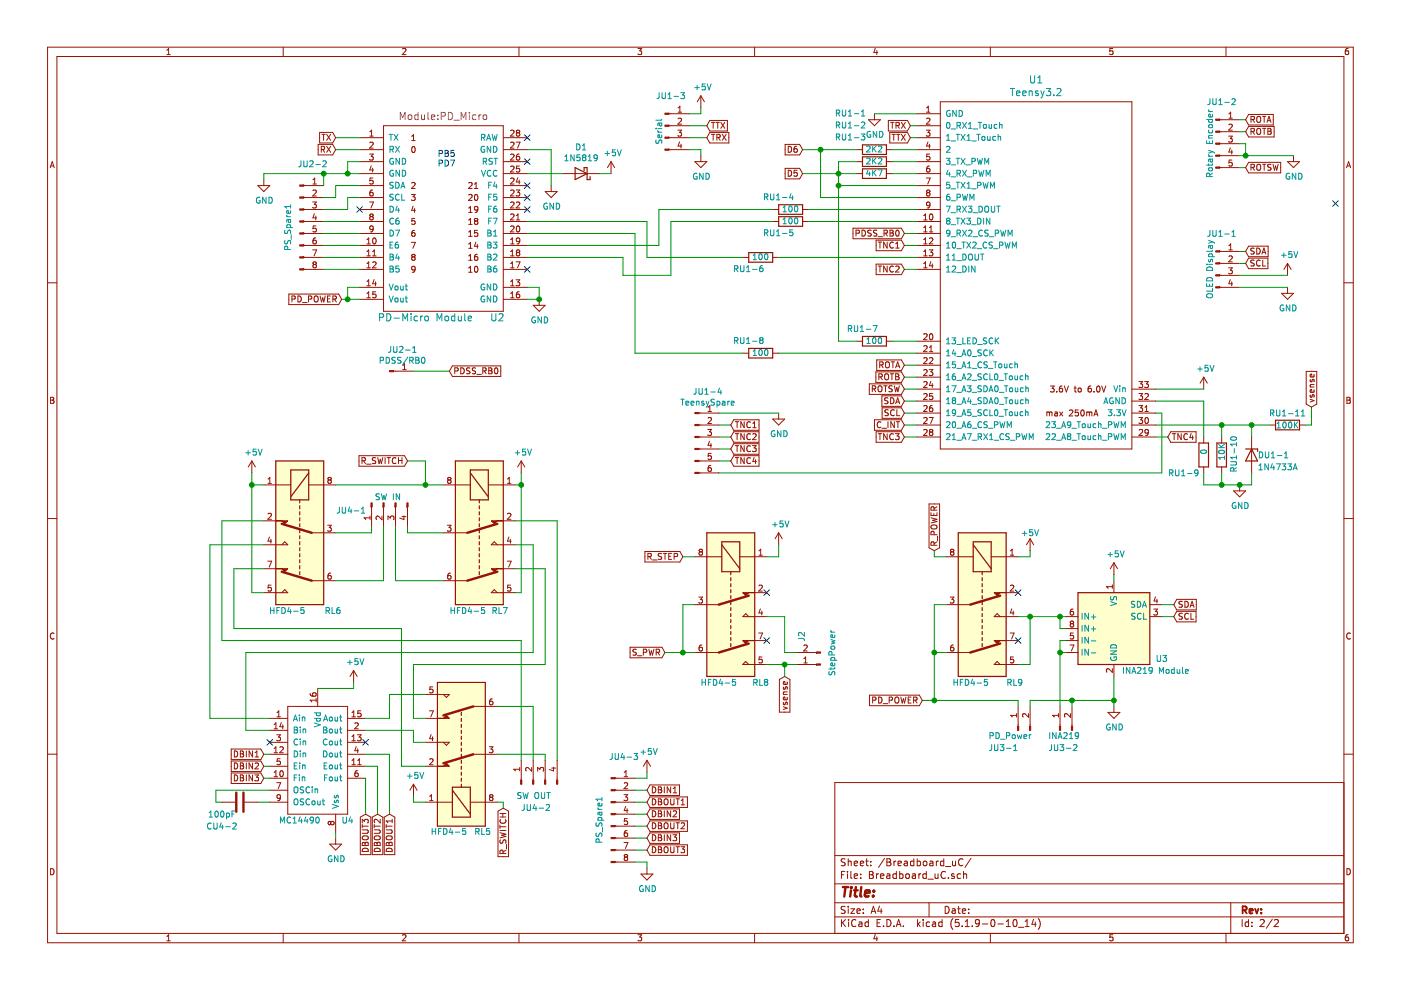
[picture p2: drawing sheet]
EESchema Schematic File Version 4
EELAYER 30 0
EELAYER END
$Descr A4 11693 8268
encoding utf-8
Sheet 2 2
Title ""
Date ""
Rev ""
Comp ""
Comment1 ""
Comment2 ""
Comment3 ""
Comment4 ""
$EndDescr
Wire Wire Line
	3000 1450 2900 1450
Wire Wire Line
	2900 1350 3000 1350
Text GLabel 2800 1250 0    50   Input ~ 0
RX
Text GLabel 2800 1150 0    50   Input ~ 0
TX
Wire Wire Line
	2800 1250 3000 1250
Wire Wire Line
	2800 1150 3000 1150
Wire Wire Line
	2900 1450 2900 1350
$Comp
L power:GND #PWR?
U 1 1
P 2200 1500
AR Path="/609C3C1B" Ref="#PWR?"  Part="1" 
AR Path="/6043CC3B/609C3C1B" Ref="#PWR0123"  Part="1" 
F 0 "#PWR0123" H 2200 1250 50  0001 C CNN
F 1 "GND" H 2205 1327 50  0000 C CNN
F 2 "" H 2200 1500 50  0001 C CNN
F 3 "" H 2200 1500 50  0001 C CNN
	1    2200 1500
	1    0    0    -1  
$EndComp
Connection ~ 2900 1450
$Comp
L power:+5V #PWR?
U 1 1
P 5100 1450
AR Path="/609C3C23" Ref="#PWR?"  Part="1" 
AR Path="/6043CC3B/609C3C23" Ref="#PWR0124"  Part="1" 
F 0 "#PWR0124" H 5100 1300 50  0001 C CNN
F 1 "+5V" H 5115 1623 50  0000 C CNN
F 2 "" H 5100 1450 50  0001 C CNN
F 3 "" H 5100 1450 50  0001 C CNN
	1    5100 1450
	1    0    0    -1  
$EndComp
$Comp
L power:GND #PWR?
U 1 1
P 4600 1550
AR Path="/609C3C2A" Ref="#PWR?"  Part="1" 
AR Path="/6043CC3B/609C3C2A" Ref="#PWR0125"  Part="1" 
F 0 "#PWR0125" H 4600 1300 50  0001 C CNN
F 1 "GND" H 4605 1377 50  0000 C CNN
F 2 "" H 4600 1550 50  0001 C CNN
F 3 "" H 4600 1550 50  0001 C CNN
	1    4600 1550
	1    0    0    -1  
$EndComp
NoConn ~ 4400 1350
NoConn ~ 4400 1150
$Comp
L Custom:PD-Micro U?
U 1 1
P 3700 1900
AR Path="/609C3C34" Ref="U?"  Part="1" 
AR Path="/6043CC3B/609C3C34" Ref="U2"  Part="1" 
F 0 "U2" H 4150 1150 60  0000 C CNN
F 1 "PD-Micro Module" H 3550 1150 60  0000 C CNN
F 2 "Module:PD_Micro" H 3700 2831 60  0000 C CNN
F 3 "" H 3800 850 60  0000 C CNN
	1    3700 1900
	1    0    0    -1  
$EndComp
Wire Wire Line
	2900 2400 2900 2500
Wire Wire Line
	2900 2500 3000 2500
Wire Wire Line
	4400 2400 4500 2400
Wire Wire Line
	4500 2400 4500 2500
Wire Wire Line
	4500 2500 4400 2500
$Comp
L power:GND #PWR?
U 1 1
P 4500 2500
AR Path="/609C3C3F" Ref="#PWR?"  Part="1" 
AR Path="/6043CC3B/609C3C3F" Ref="#PWR0126"  Part="1" 
F 0 "#PWR0126" H 4500 2250 50  0001 C CNN
F 1 "GND" H 4505 2327 50  0000 C CNN
F 2 "" H 4500 2500 50  0001 C CNN
F 3 "" H 4500 2500 50  0001 C CNN
	1    4500 2500
	1    0    0    -1  
$EndComp
Connection ~ 4500 2500
Text GLabel 2850 2500 0    50   Input ~ 0
PD_POWER
Wire Wire Line
	2850 2500 2900 2500
Connection ~ 2900 2500
Text Notes 3650 1400 0    50   ~ 0
PB5\nPD7
Wire Wire Line
	3000 2400 2900 2400
$Comp
L Teensy:Teensy3.2 U1
U 1 1
P 8650 2300
F 0 "U1" H 8650 3937 60  0000 C CNN
F 1 "Teensy3.2" H 8650 3831 60  0000 C CNN
F 2 "Teensy:Teensy30_31_32_LC" H 8650 1550 60  0001 C CNN
F 3 "" H 8650 1550 60  0000 C CNN
	1    8650 2300
	1    0    0    -1  
$EndComp
$Comp
L Relay:G2RL-2-ASI-DC5 RL?
U 1 1
P 2500 4450
AR Path="/60D9DACF" Ref="RL?"  Part="1" 
AR Path="/6043CC3B/60D9DACF" Ref="RL6"  Part="1" 
F 0 "RL6" V 3150 4100 50  0000 L CNN
F 1 "HFD4-5" V 3150 4400 50  0000 L CNN
F 2 "Custom:HFD4-5" H 3150 4400 50  0001 L CNN
F 3 "https://omronfs.omron.com/en_US/ecb/products/pdf/en-g2rl.pdf" H 2500 4450 50  0001 C CNN
	1    2500 4450
	0    -1   1    0   
$EndComp
$Comp
L Custom:MC14490 U?
U 1 1
P 2750 5750
AR Path="/60D9DAD5" Ref="U?"  Part="1" 
AR Path="/6043CC3B/60D9DAD5" Ref="U4"  Part="1" 
F 0 "U4" H 2900 4650 50  0000 C CNN
F 1 "MC14490" H 2500 4650 50  0000 C CNN
F 2 "Package_DIP:DIP-16_W7.62mm_LongPads" H 2750 5750 50  0001 C CNN
F 3 "" H 2750 5750 50  0001 C CNN
	1    2750 5750
	1    0    0    -1  
$EndComp
$Comp
L Relay:G2RL-2-ASI-DC5 RL?
U 1 1
P 4000 4450
AR Path="/60D9DADB" Ref="RL?"  Part="1" 
AR Path="/6043CC3B/60D9DADB" Ref="RL7"  Part="1" 
F 0 "RL7" V 4650 4550 50  0000 L CNN
F 1 "HFD4-5" V 4650 4200 50  0000 L CNN
F 2 "Custom:HFD4-5" H 4650 4400 50  0001 L CNN
F 3 "https://omronfs.omron.com/en_US/ecb/products/pdf/en-g2rl.pdf" H 4000 4450 50  0001 C CNN
	1    4000 4450
	0    1    1    0   
$EndComp
$Comp
L Connector:Conn_01x04_Male J?
U 1 1
P 3200 4200
AR Path="/60D9DAE1" Ref="J?"  Part="1" 
AR Path="/6043CC3B/60D9DAE1" Ref="JU4-1"  Part="1" 
F 0 "JU4-1" V 3262 4344 50  0000 L CNN
F 1 "SW IN" V 3150 4050 50  0000 L CNN
F 2 "Connector_PinHeader_2.54mm:PinHeader_1x04_P2.54mm_Vertical" H 3200 4200 50  0001 C CNN
F 3 "~" H 3200 4200 50  0001 C CNN
	1    3200 4200
	0    -1   1    0   
$EndComp
Wire Wire Line
	3400 4450 3700 4450
Wire Wire Line
	3300 4850 3700 4850
Wire Wire Line
	3200 4850 2800 4850
Wire Wire Line
	3100 4450 2800 4450
$Comp
L Connector:Conn_01x04_Male J?
U 1 1
P 4450 6550
AR Path="/60D9DAEB" Ref="J?"  Part="1" 
AR Path="/6043CC3B/60D9DAEB" Ref="JU4-2"  Part="1" 
F 0 "JU4-2" V 4250 6400 50  0000 L CNN
F 1 "SW OUT" V 4350 6400 50  0000 L CNN
F 2 "Connector_PinHeader_2.54mm:PinHeader_1x04_P2.54mm_Vertical" H 4450 6550 50  0001 C CNN
F 3 "~" H 4450 6550 50  0001 C CNN
	1    4450 6550
	0    -1   -1   0   
$EndComp
Wire Wire Line
	4650 4350 4300 4350
Wire Wire Line
	3100 4400 3100 4450
Wire Wire Line
	3200 4400 3200 4850
Wire Wire Line
	3300 4400 3300 4850
Wire Wire Line
	3400 4400 3400 4450
$Comp
L power:+5V #PWR?
U 1 1
P 2100 3950
AR Path="/60D9DAF6" Ref="#PWR?"  Part="1" 
AR Path="/6043CC3B/60D9DAF6" Ref="#PWR0127"  Part="1" 
F 0 "#PWR0127" H 2100 3800 50  0001 C CNN
F 1 "+5V" H 2115 4123 50  0000 C CNN
F 2 "" H 2100 3950 50  0001 C CNN
F 3 "" H 2100 3950 50  0001 C CNN
	1    2100 3950
	1    0    0    -1  
$EndComp
Wire Wire Line
	4300 4750 4550 4750
Wire Wire Line
	4300 4550 4450 4550
Wire Wire Line
	3550 6000 3450 6000
Wire Wire Line
	3450 6000 3450 5550
Wire Wire Line
	3450 5550 4550 5550
Wire Wire Line
	4550 5550 4550 4750
Wire Wire Line
	3550 6400 3350 6400
Wire Wire Line
	4350 5350 4350 6350
Wire Wire Line
	4450 5450 2050 5450
Wire Wire Line
	4450 4550 4450 5450
Wire Wire Line
	3350 5250 3350 6400
$Comp
L power:+5V #PWR?
U 1 1
P 2950 5700
AR Path="/60D9DB0B" Ref="#PWR?"  Part="1" 
AR Path="/6043CC3B/60D9DB0B" Ref="#PWR0128"  Part="1" 
F 0 "#PWR0128" H 2950 5550 50  0001 C CNN
F 1 "+5V" H 2965 5873 50  0000 C CNN
F 2 "" H 2950 5700 50  0001 C CNN
F 3 "" H 2950 5700 50  0001 C CNN
	1    2950 5700
	1    0    0    -1  
$EndComp
$Comp
L power:+5V #PWR?
U 1 1
P 3450 6650
AR Path="/60D9DB11" Ref="#PWR?"  Part="1" 
AR Path="/6043CC3B/60D9DB11" Ref="#PWR0129"  Part="1" 
F 0 "#PWR0129" H 3450 6500 50  0001 C CNN
F 1 "+5V" H 3465 6823 50  0000 C CNN
F 2 "" H 3450 6650 50  0001 C CNN
F 3 "" H 3450 6650 50  0001 C CNN
	1    3450 6650
	1    0    0    -1  
$EndComp
Wire Wire Line
	3050 6000 3250 6000
Wire Wire Line
	3250 6000 3250 5800
Wire Wire Line
	3250 5800 3550 5800
Wire Wire Line
	2250 6100 2050 6100
Wire Wire Line
	2050 5450 2050 6100
Wire Wire Line
	2650 5750 2950 5750
Wire Wire Line
	2950 5750 2950 5700
$Comp
L power:GND #PWR?
U 1 1
P 2800 7000
AR Path="/60D9DB1E" Ref="#PWR?"  Part="1" 
AR Path="/6043CC3B/60D9DB1E" Ref="#PWR0130"  Part="1" 
F 0 "#PWR0130" H 2800 6750 50  0001 C CNN
F 1 "GND" H 2805 6827 50  0000 C CNN
F 2 "" H 2800 7000 50  0001 C CNN
F 3 "" H 2800 7000 50  0001 C CNN
	1    2800 7000
	1    0    0    -1  
$EndComp
Wire Wire Line
	2800 7000 2800 6950
Text GLabel 4200 6750 3    50   Input ~ 0
R_SWITCH
$Comp
L Device:C CU6-?
U 1 1
P 2000 6700
AR Path="/60D9DB26" Ref="CU6-?"  Part="1" 
AR Path="/6043CC3B/60D9DB26" Ref="CU4-2"  Part="1" 
F 0 "CU4-2" V 2200 6550 50  0000 C CNN
F 1 "100pF" V 2100 6550 50  0000 C CNN
F 2 "Capacitor_THT:C_Axial_L3.8mm_D2.6mm_P7.50mm_Horizontal" H 2038 6550 50  0001 C CNN
F 3 "~" H 2000 6700 50  0001 C CNN
	1    2000 6700
	0    1    1    0   
$EndComp
Wire Wire Line
	2150 6700 2250 6700
Wire Wire Line
	1800 6600 2250 6600
Text GLabel 3400 3850 0    50   Input ~ 0
R_SWITCH
Wire Wire Line
	4150 6700 4200 6700
Wire Wire Line
	4200 6750 4200 6700
$Comp
L power:+5V #PWR?
U 1 1
P 4350 3950
AR Path="/60D9DB31" Ref="#PWR?"  Part="1" 
AR Path="/6043CC3B/60D9DB31" Ref="#PWR0131"  Part="1" 
F 0 "#PWR0131" H 4350 3800 50  0001 C CNN
F 1 "+5V" H 4365 4123 50  0000 C CNN
F 2 "" H 4350 3950 50  0001 C CNN
F 3 "" H 4350 3950 50  0001 C CNN
	1    4350 3950
	1    0    0    -1  
$EndComp
Wire Wire Line
	4300 4050 4350 4050
Wire Wire Line
	4350 4050 4350 3950
Wire Wire Line
	2100 4050 2100 3950
Wire Wire Line
	2100 4050 2200 4050
Wire Wire Line
	2800 4050 3550 4050
Wire Wire Line
	3400 3850 3550 3850
Wire Wire Line
	3550 3850 3550 4050
Connection ~ 3550 4050
Wire Wire Line
	3550 4050 3700 4050
Wire Wire Line
	3450 6650 3450 6700
Wire Wire Line
	3450 6700 3550 6700
$Comp
L Relay:G2RL-2-ASI-DC5 RL?
U 1 1
P 3850 6300
AR Path="/60D9DB42" Ref="RL?"  Part="1" 
AR Path="/6043CC3B/60D9DB42" Ref="RL5"  Part="1" 
F 0 "RL5" V 3200 6050 50  0000 L CNN
F 1 "HFD4-5" V 3200 6250 50  0000 L CNN
F 2 "Custom:HFD4-5" H 4500 6250 50  0001 L CNN
F 3 "https://omronfs.omron.com/en_US/ecb/products/pdf/en-g2rl.pdf" H 3850 6300 50  0001 C CNN
	1    3850 6300
	0    -1   -1   0   
$EndComp
Text GLabel 3250 6800 3    50   Input ~ 0
DBOUT1
Wire Wire Line
	3550 6200 3450 6200
Wire Wire Line
	3450 6200 3450 6100
Wire Wire Line
	3050 6100 3450 6100
Text GLabel 3150 6800 3    50   Input ~ 0
DBOUT2
Text GLabel 3050 6800 3    50   Input ~ 0
DBOUT3
Wire Wire Line
	3050 6500 3050 6800
Wire Wire Line
	3050 6400 3150 6400
Wire Wire Line
	3150 6400 3150 6800
Wire Wire Line
	3050 6300 3250 6300
Wire Wire Line
	3250 6300 3250 6800
NoConn ~ 3050 6200
NoConn ~ 2250 6200
Text GLabel 2200 6300 0    50   Input ~ 0
DBIN1
Text GLabel 2200 6400 0    50   Input ~ 0
DBIN2
Text GLabel 2200 6500 0    50   Input ~ 0
DBIN3
Wire Wire Line
	2200 6300 2250 6300
Wire Wire Line
	2200 6400 2250 6400
Wire Wire Line
	2200 6500 2250 6500
Wire Wire Line
	1850 6700 1800 6700
Wire Wire Line
	1800 6700 1800 6600
Wire Wire Line
	1750 4550 1750 6000
Wire Wire Line
	1750 4550 2200 4550
Wire Wire Line
	1750 6000 2250 6000
Wire Wire Line
	1850 5350 1850 4350
Wire Wire Line
	1850 5350 4350 5350
Wire Wire Line
	1850 4350 2200 4350
Wire Wire Line
	1950 5250 1950 4750
Wire Wire Line
	1950 4750 2200 4750
Wire Wire Line
	1950 5250 3350 5250
Wire Wire Line
	2200 4950 2100 4950
Wire Wire Line
	2100 4950 2100 4050
Connection ~ 2100 4050
Wire Wire Line
	4350 4050 4350 4950
Wire Wire Line
	4350 4950 4300 4950
Connection ~ 4350 4050
Wire Wire Line
	4650 4350 4650 6350
$Comp
L power:GND #PWR?
U 1 1
P 7300 950
AR Path="/61C188BF" Ref="#PWR?"  Part="1" 
AR Path="/6043CC3B/61C188BF" Ref="#PWR0132"  Part="1" 
F 0 "#PWR0132" H 7300 700 50  0001 C CNN
F 1 "GND" H 7305 777 50  0000 C CNN
F 2 "" H 7300 950 50  0001 C CNN
F 3 "" H 7300 950 50  0001 C CNN
	1    7300 950 
	1    0    0    -1  
$EndComp
$Comp
L Device:R RU1-10
U 1 1
P 10200 3800
F 0 "RU1-10" V 10300 3650 50  0000 L CNN
F 1 "10K" V 10200 3750 50  0000 L CNN
F 2 "Resistor_THT:R_Axial_DIN0204_L3.6mm_D1.6mm_P7.62mm_Horizontal" V 10130 3800 50  0001 C CNN
F 3 "~" H 10200 3800 50  0001 C CNN
	1    10200 3800
	1    0    0    -1  
$EndComp
$Comp
L power:GND #PWR?
U 1 1
P 10350 4050
AR Path="/61C2E7FC" Ref="#PWR?"  Part="1" 
AR Path="/6043CC3B/61C2E7FC" Ref="#PWR0133"  Part="1" 
F 0 "#PWR0133" H 10350 3800 50  0001 C CNN
F 1 "GND" H 10355 3877 50  0000 C CNN
F 2 "" H 10350 4050 50  0001 C CNN
F 3 "" H 10350 4050 50  0001 C CNN
	1    10350 4050
	1    0    0    -1  
$EndComp
$Comp
L Device:R RU1-11
U 1 1
P 10750 3550
F 0 "RU1-11" V 10650 3550 50  0000 C CNN
F 1 "100K" V 10750 3550 50  0000 C CNN
F 2 "Resistor_THT:R_Axial_DIN0204_L3.6mm_D1.6mm_P7.62mm_Horizontal" V 10680 3550 50  0001 C CNN
F 3 "~" H 10750 3550 50  0001 C CNN
	1    10750 3550
	0    1    1    0   
$EndComp
$Comp
L Device:D_Zener D?
U 1 1
P 10450 3800
AR Path="/61C4E04C" Ref="D?"  Part="1" 
AR Path="/6043CC3B/61C4E04C" Ref="DU1-1"  Part="1" 
F 0 "DU1-1" V 10450 3850 50  0000 L CNN
F 1 "1N4733A" V 10550 3850 50  0000 L CNN
F 2 "Diode_THT:D_A-405_P7.62mm_Horizontal" H 10450 3800 50  0001 C CNN
F 3 "~" H 10450 3800 50  0001 C CNN
	1    10450 3800
	0    1    1    0   
$EndComp
Wire Wire Line
	10200 3950 10200 4050
Wire Wire Line
	10200 4050 10350 4050
Wire Wire Line
	10450 4050 10450 3950
Connection ~ 10350 4050
Wire Wire Line
	10350 4050 10450 4050
Wire Wire Line
	9650 3550 10200 3550
Wire Wire Line
	10450 3650 10450 3550
Connection ~ 10450 3550
Wire Wire Line
	10450 3550 10600 3550
Wire Wire Line
	10200 3650 10200 3550
Connection ~ 10200 3550
Wire Wire Line
	10200 3550 10450 3550
$Comp
L Device:R RU1-7
U 1 1
P 7300 2850
F 0 "RU1-7" V 7400 2950 50  0000 C CNN
F 1 "100" V 7300 2850 50  0000 C CNN
F 2 "Resistor_THT:R_Axial_DIN0204_L3.6mm_D1.6mm_P7.62mm_Horizontal" V 7230 2850 50  0001 C CNN
F 3 "~" H 7300 2850 50  0001 C CNN
	1    7300 2850
	0    -1   -1   0   
$EndComp
$Comp
L Device:R RU1-3
U 1 1
P 7300 1450
F 0 "RU1-3" V 7600 1650 50  0000 C CNN
F 1 "4K7" V 7300 1450 50  0000 C CNN
F 2 "Resistor_THT:R_Axial_DIN0204_L3.6mm_D1.6mm_P7.62mm_Horizontal" V 7230 1450 50  0001 C CNN
F 3 "~" H 7300 1450 50  0001 C CNN
	1    7300 1450
	0    -1   -1   0   
$EndComp
$Comp
L Device:R RU1-2
U 1 1
P 7300 1350
F 0 "RU1-2" V 7600 1550 50  0000 C CNN
F 1 "2K2" V 7300 1350 50  0000 C CNN
F 2 "Resistor_THT:R_Axial_DIN0204_L3.6mm_D1.6mm_P7.62mm_Horizontal" V 7230 1350 50  0001 C CNN
F 3 "~" H 7300 1350 50  0001 C CNN
	1    7300 1350
	0    -1   -1   0   
$EndComp
$Comp
L Device:R RU1-1
U 1 1
P 7300 1250
F 0 "RU1-1" V 7600 1450 50  0000 C CNN
F 1 "2K2" V 7300 1250 50  0000 C CNN
F 2 "Resistor_THT:R_Axial_DIN0204_L3.6mm_D1.6mm_P7.62mm_Horizontal" V 7230 1250 50  0001 C CNN
F 3 "~" H 7300 1250 50  0001 C CNN
	1    7300 1250
	0    -1   -1   0   
$EndComp
Wire Wire Line
	7450 1250 7650 1250
Wire Wire Line
	7450 1350 7650 1350
Wire Wire Line
	7450 1450 7650 1450
Wire Wire Line
	7000 1350 7150 1350
Wire Wire Line
	7000 1450 7150 1450
Connection ~ 7000 1450
Wire Wire Line
	7000 1450 7000 1350
Wire Wire Line
	7650 1650 6850 1650
Wire Wire Line
	6850 1650 6850 1250
Wire Wire Line
	6850 1250 7150 1250
Wire Wire Line
	7000 1550 7650 1550
Wire Wire Line
	7450 2850 7650 2850
Wire Wire Line
	7150 2850 7000 2850
Wire Wire Line
	7000 1450 7000 1550
Connection ~ 7000 1550
Wire Wire Line
	7000 1550 7000 2850
NoConn ~ 11150 1700
$Comp
L power:+5V #PWR?
U 1 1
P 10050 3250
AR Path="/61E0642C" Ref="#PWR?"  Part="1" 
AR Path="/6043CC3B/61E0642C" Ref="#PWR0134"  Part="1" 
F 0 "#PWR0134" H 10050 3100 50  0001 C CNN
F 1 "+5V" H 10065 3423 50  0000 C CNN
F 2 "" H 10050 3250 50  0001 C CNN
F 3 "" H 10050 3250 50  0001 C CNN
	1    10050 3250
	1    0    0    -1  
$EndComp
NoConn ~ 4400 2250
NoConn ~ 3000 1750
$Comp
L Device:R RU1-8
U 1 1
P 6350 2950
F 0 "RU1-8" V 6450 3050 50  0000 C CNN
F 1 "100" V 6350 2950 50  0000 C CNN
F 2 "Resistor_THT:R_Axial_DIN0204_L3.6mm_D1.6mm_P7.62mm_Horizontal" V 6280 2950 50  0001 C CNN
F 3 "~" H 6350 2950 50  0001 C CNN
	1    6350 2950
	0    -1   -1   0   
$EndComp
$Comp
L Device:R RU1-5
U 1 1
P 6600 1850
F 0 "RU1-5" V 6500 1950 50  0000 C CNN
F 1 "100" V 6600 1850 50  0000 C CNN
F 2 "Resistor_THT:R_Axial_DIN0204_L3.6mm_D1.6mm_P7.62mm_Horizontal" V 6530 1850 50  0001 C CNN
F 3 "~" H 6600 1850 50  0001 C CNN
	1    6600 1850
	0    -1   -1   0   
$EndComp
$Comp
L Device:R RU1-4
U 1 1
P 6600 1750
F 0 "RU1-4" V 6700 1850 50  0000 C CNN
F 1 "100" V 6600 1750 50  0000 C CNN
F 2 "Resistor_THT:R_Axial_DIN0204_L3.6mm_D1.6mm_P7.62mm_Horizontal" V 6530 1750 50  0001 C CNN
F 3 "~" H 6600 1750 50  0001 C CNN
	1    6600 1750
	0    -1   -1   0   
$EndComp
Wire Wire Line
	7650 2950 6500 2950
Text GLabel 6700 1450 0    50   Input ~ 0
D5
Text GLabel 6700 1250 0    50   Input ~ 0
D6
Wire Wire Line
	6700 1250 6850 1250
Connection ~ 6850 1250
Wire Wire Line
	6700 1450 7000 1450
$Comp
L Connector:Conn_01x08_Male J?
U 1 1
P 2500 1850
AR Path="/61F1CDA8" Ref="J?"  Part="1" 
AR Path="/6043CC3B/61F1CDA8" Ref="JU2-2"  Part="1" 
F 0 "JU2-2" H 2608 2331 50  0000 C CNN
F 1 "PS_Spare1" V 2400 1800 50  0000 C CNN
F 2 "Connector_PinHeader_2.54mm:PinHeader_1x08_P2.54mm_Vertical" H 2500 1850 50  0001 C CNN
F 3 "~" H 2500 1850 50  0001 C CNN
	1    2500 1850
	1    0    0    -1  
$EndComp
Wire Wire Line
	2900 1750 2900 1650
Wire Wire Line
	2900 1650 3000 1650
Wire Wire Line
	2800 1650 2800 1550
Wire Wire Line
	2800 1550 3000 1550
Wire Wire Line
	2700 1650 2800 1650
Wire Wire Line
	2700 1750 2900 1750
Wire Wire Line
	2700 1850 3000 1850
Wire Wire Line
	2700 1950 3000 1950
Wire Wire Line
	2700 2050 3000 2050
Wire Wire Line
	2700 2150 3000 2150
Wire Wire Line
	2700 2250 3000 2250
Wire Wire Line
	2700 1550 2700 1450
Connection ~ 2700 1450
Wire Wire Line
	2700 1450 2900 1450
Wire Wire Line
	2200 1450 2200 1500
Wire Wire Line
	2200 1450 2700 1450
NoConn ~ 4400 1750
NoConn ~ 4400 1650
NoConn ~ 4400 1550
Wire Wire Line
	7300 950  7650 950 
Text GLabel 7600 1050 0    50   Input ~ 0
TRX
Text GLabel 7600 1150 0    50   Input ~ 0
TTX
Wire Wire Line
	7600 1150 7650 1150
Wire Wire Line
	7600 1050 7650 1050
Text GLabel 7550 1950 0    50   Input ~ 0
PDSS_RB0
Wire Wire Line
	7550 1950 7650 1950
$Comp
L power:+5V #PWR?
U 1 1
P 10750 2300
AR Path="/6201E92F" Ref="#PWR?"  Part="1" 
AR Path="/6043CC3B/6201E92F" Ref="#PWR0135"  Part="1" 
F 0 "#PWR0135" H 10750 2150 50  0001 C CNN
F 1 "+5V" H 10765 2473 50  0000 C CNN
F 2 "" H 10750 2300 50  0001 C CNN
F 3 "" H 10750 2300 50  0001 C CNN
	1    10750 2300
	1    0    0    -1  
$EndComp
$Comp
L power:GND #PWR?
U 1 1
P 10750 2400
AR Path="/6201E935" Ref="#PWR?"  Part="1" 
AR Path="/6043CC3B/6201E935" Ref="#PWR0136"  Part="1" 
F 0 "#PWR0136" H 10750 2150 50  0001 C CNN
F 1 "GND" H 10755 2227 50  0000 C CNN
F 2 "" H 10750 2400 50  0001 C CNN
F 3 "" H 10750 2400 50  0001 C CNN
	1    10750 2400
	1    0    0    -1  
$EndComp
Wire Wire Line
	10350 2100 10400 2100
Wire Wire Line
	10350 2200 10400 2200
Text GLabel 10400 2100 2    50   Input ~ 0
SDA
Text GLabel 10400 2200 2    50   Input ~ 0
SCL
Wire Wire Line
	10350 2300 10750 2300
Wire Wire Line
	10350 2400 10750 2400
$Comp
L Connector:Conn_01x04_Male J?
U 1 1
P 10150 2200
AR Path="/6201E941" Ref="J?"  Part="1" 
AR Path="/6043CC3B/6201E941" Ref="JU1-1"  Part="1" 
F 0 "JU1-1" H 10200 2450 50  0000 C CNN
F 1 "OLED Display" V 10100 2150 50  0000 C CNN
F 2 "Connector_PinHeader_2.54mm:PinHeader_1x04_P2.54mm_Vertical" H 10150 2200 50  0001 C CNN
F 3 "~" H 10150 2200 50  0001 C CNN
	1    10150 2200
	1    0    0    -1  
$EndComp
Wire Wire Line
	10350 1400 10400 1400
Text GLabel 10400 1400 2    50   Input ~ 0
ROTSW
Text GLabel 10400 1100 2    50   Input ~ 0
ROTB
Text GLabel 10400 1000 2    50   Input ~ 0
ROTA
Wire Wire Line
	10400 1300 10800 1300
Connection ~ 10400 1300
Wire Wire Line
	10400 1200 10400 1300
Wire Wire Line
	10350 1200 10400 1200
Wire Wire Line
	10350 1300 10400 1300
$Comp
L power:GND #PWR?
U 1 1
P 10800 1300
AR Path="/6201E950" Ref="#PWR?"  Part="1" 
AR Path="/6043CC3B/6201E950" Ref="#PWR0137"  Part="1" 
F 0 "#PWR0137" H 10800 1050 50  0001 C CNN
F 1 "GND" H 10805 1127 50  0000 C CNN
F 2 "" H 10800 1300 50  0001 C CNN
F 3 "" H 10800 1300 50  0001 C CNN
	1    10800 1300
	1    0    0    -1  
$EndComp
$Comp
L Connector:Conn_01x05_Male J?
U 1 1
P 10150 1200
AR Path="/6201E956" Ref="J?"  Part="1" 
AR Path="/6043CC3B/6201E956" Ref="JU1-2"  Part="1" 
F 0 "JU1-2" H 10200 1550 50  0000 C CNN
F 1 "Rotary Encoder" V 10100 1200 50  0000 C CNN
F 2 "Connector_PinHeader_2.54mm:PinHeader_1x05_P2.54mm_Vertical" H 10150 1200 50  0001 C CNN
F 3 "~" H 10150 1200 50  0001 C CNN
	1    10150 1200
	1    0    0    -1  
$EndComp
Wire Wire Line
	10350 1100 10400 1100
Wire Wire Line
	10350 1000 10400 1000
Text GLabel 7550 3350 0    50   Input ~ 0
SDA
Text GLabel 7550 3450 0    50   Input ~ 0
SCL
Wire Wire Line
	7550 3450 7650 3450
Wire Wire Line
	7550 3350 7650 3350
Wire Wire Line
	6750 1850 7650 1850
Wire Wire Line
	6750 1750 7650 1750
Wire Wire Line
	5400 2150 5400 1850
Wire Wire Line
	5400 1850 4400 1850
Wire Wire Line
	6450 1750 5500 1750
Wire Wire Line
	5500 1750 5500 2050
Wire Wire Line
	5500 2050 4400 2050
Wire Wire Line
	4400 1950 5300 1950
Wire Wire Line
	5300 1950 5300 2950
Wire Wire Line
	5300 2950 6200 2950
Wire Wire Line
	4400 2150 5200 2150
Wire Wire Line
	5200 2150 5200 2300
Wire Wire Line
	5200 2300 5600 2300
Wire Wire Line
	5600 1850 5600 2300
Wire Wire Line
	5600 1850 6450 1850
Text GLabel 7550 3050 0    50   Input ~ 0
ROTA
Text GLabel 7550 3150 0    50   Input ~ 0
ROTB
Text GLabel 7550 3250 0    50   Input ~ 0
ROTSW
Wire Wire Line
	7550 3250 7650 3250
Wire Wire Line
	7550 3150 7650 3150
Wire Wire Line
	7550 3050 7650 3050
Text GLabel 7550 3550 0    50   Input ~ 0
C_INT
Wire Wire Line
	7550 3550 7650 3550
Wire Wire Line
	9650 3350 10050 3350
Wire Wire Line
	10050 4050 10200 4050
Connection ~ 10200 4050
$Comp
L Relay:G2RL-2-ASI-DC5 RL?
U 1 1
P 6100 5050
AR Path="/621EDB63" Ref="RL?"  Part="1" 
AR Path="/6043CC3B/621EDB63" Ref="RL8"  Part="1" 
F 0 "RL8" V 6750 5300 50  0000 C CNN
F 1 "HFD4-5" V 6750 4950 50  0000 C CNN
F 2 "Custom:HFD4-5" H 6750 5000 50  0001 L CNN
F 3 "https://omronfs.omron.com/en_US/ecb/products/pdf/en-g2rl.pdf" H 6100 5050 50  0001 C CNN
	1    6100 5050
	0    1    1    0   
$EndComp
Wire Wire Line
	9700 5050 9800 5050
Wire Wire Line
	9700 5150 9800 5150
Text GLabel 9800 5150 2    50   Input ~ 0
SCL
Text GLabel 9800 5050 2    50   Input ~ 0
SDA
Connection ~ 7800 5450
Wire Wire Line
	8500 5850 8500 5900
Wire Wire Line
	7800 5450 7800 5850
$Comp
L Connector:Conn_01x02_Male J?
U 1 1
P 8500 6100
AR Path="/621EDB75" Ref="J?"  Part="1" 
AR Path="/6043CC3B/621EDB75" Ref="JU3-1"  Part="1" 
F 0 "JU3-1" V 8350 6350 50  0000 R CNN
F 1 "PD_Power" V 8450 6350 50  0000 R CNN
F 2 "Connector_Wire:SolderWire-0.25sqmm_1x02_P4.2mm_D0.65mm_OD1.7mm" H 8500 6100 50  0001 C CNN
F 3 "~" H 8500 6100 50  0001 C CNN
	1    8500 6100
	0    -1   -1   0   
$EndComp
Wire Wire Line
	7800 5450 7900 5450
Wire Wire Line
	7800 5050 7800 5450
Wire Wire Line
	7900 5050 7800 5050
Connection ~ 8600 5150
Wire Wire Line
	9300 4800 9300 4850
$Comp
L power:+5V #PWR?
U 1 1
P 9300 4800
AR Path="/621EDB81" Ref="#PWR?"  Part="1" 
AR Path="/6043CC3B/621EDB81" Ref="#PWR0138"  Part="1" 
F 0 "#PWR0138" H 9300 4650 50  0001 C CNN
F 1 "+5V" H 9315 4973 50  0000 C CNN
F 2 "" H 9300 4800 50  0001 C CNN
F 3 "" H 9300 4800 50  0001 C CNN
	1    9300 4800
	1    0    0    -1  
$EndComp
$Comp
L power:GND #PWR?
U 1 1
P 9300 5900
AR Path="/621EDB87" Ref="#PWR?"  Part="1" 
AR Path="/6043CC3B/621EDB87" Ref="#PWR0139"  Part="1" 
F 0 "#PWR0139" H 9300 5650 50  0001 C CNN
F 1 "GND" H 9305 5727 50  0000 C CNN
F 2 "" H 9300 5900 50  0001 C CNN
F 3 "" H 9300 5900 50  0001 C CNN
	1    9300 5900
	1    0    0    -1  
$EndComp
Wire Wire Line
	8600 5550 8500 5550
Wire Wire Line
	8600 5150 8600 5550
Wire Wire Line
	8500 5150 8600 5150
Wire Wire Line
	8500 4650 8600 4650
Text GLabel 7800 4600 1    50   Input ~ 0
R_POWER
Wire Wire Line
	7800 4650 7900 4650
Wire Wire Line
	7800 4600 7800 4650
$Comp
L power:+5V #PWR?
U 1 1
P 8600 4600
AR Path="/621EDB94" Ref="#PWR?"  Part="1" 
AR Path="/6043CC3B/621EDB94" Ref="#PWR0140"  Part="1" 
F 0 "#PWR0140" H 8600 4450 50  0001 C CNN
F 1 "+5V" H 8600 4750 50  0000 C CNN
F 2 "" H 8600 4600 50  0001 C CNN
F 3 "" H 8600 4600 50  0001 C CNN
	1    8600 4600
	1    0    0    -1  
$EndComp
$Comp
L Relay:G2RL-2-ASI-DC5 RL?
U 1 1
P 8200 5050
AR Path="/621EDB9A" Ref="RL?"  Part="1" 
AR Path="/6043CC3B/621EDB9A" Ref="RL9"  Part="1" 
F 0 "RL9" V 8850 5250 50  0000 L CNN
F 1 "HFD4-5" V 8850 4800 50  0000 L CNN
F 2 "Custom:HFD4-5" H 8850 5000 50  0001 L CNN
F 3 "https://omronfs.omron.com/en_US/ecb/products/pdf/en-g2rl.pdf" H 8200 5050 50  0001 C CNN
	1    8200 5050
	0    1    1    0   
$EndComp
NoConn ~ 8500 5350
NoConn ~ 8500 4950
Text GLabel 7700 5850 0    50   Input ~ 0
PD_POWER
Wire Wire Line
	7700 5850 7800 5850
$Comp
L Analog_ADC:INA219AxD U?
U 1 1
P 9300 5250
AR Path="/621EDBA5" Ref="U?"  Part="1" 
AR Path="/6043CC3B/621EDBA5" Ref="U3"  Part="1" 
F 0 "U3" H 9700 5000 50  0000 C CNN
F 1 "INA219 Module" H 9650 4900 50  0000 C CNN
F 2 "Custom:INA219 Module" H 10100 4900 50  0001 C CNN
F 3 "http://www.ti.com/lit/ds/symlink/ina219.pdf" H 9650 5150 50  0001 C CNN
	1    9300 5250
	1    0    0    -1  
$EndComp
$Comp
L Connector:Conn_01x02_Male J?
U 1 1
P 8850 6100
AR Path="/621EDBAB" Ref="J?"  Part="1" 
AR Path="/6043CC3B/621EDBAB" Ref="JU3-2"  Part="1" 
F 0 "JU3-2" V 8700 6200 50  0000 R CNN
F 1 "INA219" V 8800 6200 50  0000 R CNN
F 2 "Connector_Wire:SolderWire-0.25sqmm_1x02_P4.2mm_D0.65mm_OD1.7mm" H 8850 6100 50  0001 C CNN
F 3 "~" H 8850 6100 50  0001 C CNN
	1    8850 6100
	0    -1   -1   0   
$EndComp
Wire Wire Line
	8600 4650 8600 4600
Wire Wire Line
	8850 5350 8850 5450
Wire Wire Line
	8850 5450 8900 5450
Wire Wire Line
	8850 5350 8900 5350
Wire Wire Line
	8900 5250 8850 5250
Wire Wire Line
	8850 5250 8850 5150
Connection ~ 8850 5150
Wire Wire Line
	8850 5150 8900 5150
$Comp
L power:+5V #PWR?
U 1 1
P 6500 4550
AR Path="/621EDBC0" Ref="#PWR?"  Part="1" 
AR Path="/6043CC3B/621EDBC0" Ref="#PWR0141"  Part="1" 
F 0 "#PWR0141" H 6500 4400 50  0001 C CNN
F 1 "+5V" H 6515 4723 50  0000 C CNN
F 2 "" H 6500 4550 50  0001 C CNN
F 3 "" H 6500 4550 50  0001 C CNN
	1    6500 4550
	1    0    0    -1  
$EndComp
Wire Wire Line
	6400 4650 6500 4650
Wire Wire Line
	6500 4650 6500 4550
Text GLabel 5700 4650 0    50   Input ~ 0
R_STEP
Wire Wire Line
	5700 4650 5800 4650
$Comp
L Connector:Conn_01x08_Male J?
U 1 1
P 5100 6800
AR Path="/622AF84A" Ref="J?"  Part="1" 
AR Path="/6043CC3B/622AF84A" Ref="JU4-3"  Part="1" 
F 0 "JU4-3" H 5208 7281 50  0000 C CNN
F 1 "PS_Spare1" V 5000 6750 50  0000 C CNN
F 2 "Connector_PinHeader_2.54mm:PinHeader_1x08_P2.54mm_Vertical" H 5100 6800 50  0001 C CNN
F 3 "~" H 5100 6800 50  0001 C CNN
	1    5100 6800
	1    0    0    -1  
$EndComp
Text GLabel 5400 6600 2    50   Input ~ 0
DBIN1
Text GLabel 5400 6800 2    50   Input ~ 0
DBIN2
Text GLabel 5400 7000 2    50   Input ~ 0
DBIN3
Text GLabel 5400 6700 2    50   Input ~ 0
DBOUT1
Text GLabel 5400 6900 2    50   Input ~ 0
DBOUT2
Text GLabel 5400 7100 2    50   Input ~ 0
DBOUT3
$Comp
L power:GND #PWR?
U 1 1
P 5400 7250
AR Path="/622B2929" Ref="#PWR?"  Part="1" 
AR Path="/6043CC3B/622B2929" Ref="#PWR0142"  Part="1" 
F 0 "#PWR0142" H 5400 7000 50  0001 C CNN
F 1 "GND" H 5405 7077 50  0000 C CNN
F 2 "" H 5400 7250 50  0001 C CNN
F 3 "" H 5400 7250 50  0001 C CNN
	1    5400 7250
	1    0    0    -1  
$EndComp
Wire Wire Line
	5300 7200 5400 7200
Wire Wire Line
	5400 7200 5400 7250
Wire Wire Line
	5300 7100 5400 7100
Wire Wire Line
	5400 7000 5300 7000
Wire Wire Line
	5300 6900 5400 6900
Wire Wire Line
	5400 6800 5300 6800
Wire Wire Line
	5300 6700 5400 6700
Wire Wire Line
	5400 6600 5300 6600
$Comp
L power:+5V #PWR?
U 1 1
P 5400 6450
AR Path="/6230AF27" Ref="#PWR?"  Part="1" 
AR Path="/6043CC3B/6230AF27" Ref="#PWR0143"  Part="1" 
F 0 "#PWR0143" H 5400 6300 50  0001 C CNN
F 1 "+5V" H 5415 6623 50  0000 C CNN
F 2 "" H 5400 6450 50  0001 C CNN
F 3 "" H 5400 6450 50  0001 C CNN
	1    5400 6450
	1    0    0    -1  
$EndComp
Wire Wire Line
	5300 6500 5400 6500
Wire Wire Line
	5400 6500 5400 6450
$Comp
L Connector:Conn_01x02_Male J?
U 1 1
P 6850 5550
AR Path="/62329F6C" Ref="J?"  Part="1" 
AR Path="/6043CC3B/62329F6C" Ref="J2"  Part="1" 
F 0 "J2" V 7004 5362 50  0000 R CNN
F 1 "StepPower" V 6750 5650 50  0000 R CNN
F 2 "Connector_Wire:SolderWire-0.25sqmm_1x02_P4.2mm_D0.65mm_OD1.7mm" H 6850 5550 50  0001 C CNN
F 3 "~" H 6850 5550 50  0001 C CNN
	1    6850 5550
	-1   0    0    1   
$EndComp
Text GLabel 5550 5450 0    50   Input ~ 0
S_PWR
Wire Wire Line
	8600 5150 8850 5150
Wire Wire Line
	7800 5850 8500 5850
Connection ~ 7800 5850
Connection ~ 8850 5450
Wire Wire Line
	8850 5450 8850 5900
Wire Wire Line
	9300 5650 9300 5850
Wire Wire Line
	8600 5900 8600 5850
Wire Wire Line
	8600 5850 8950 5850
Wire Wire Line
	8950 5850 8950 5900
Wire Wire Line
	8950 5850 9300 5850
Connection ~ 8950 5850
Connection ~ 9300 5850
Wire Wire Line
	9300 5850 9300 5900
$Comp
L Connector:Conn_01x01_Male JU2-1
U 1 1
P 3250 3100
F 0 "JU2-1" H 3358 3281 50  0000 C CNN
F 1 "PDSS/RB0" H 3358 3190 50  0000 C CNN
F 2 "Connector_PinHeader_2.54mm:PinHeader_1x01_P2.54mm_Vertical" H 3250 3100 50  0001 C CNN
F 3 "~" H 3250 3100 50  0001 C CNN
	1    3250 3100
	1    0    0    -1  
$EndComp
Text GLabel 3750 3100 2    50   Input ~ 0
PDSS_RB0
Wire Wire Line
	3450 3100 3750 3100
$Comp
L Connector:Conn_01x06_Male JU1-4
U 1 1
P 5800 3650
F 0 "JU1-4" H 5908 4031 50  0000 C CNN
F 1 "TeensySpare" H 5908 3940 50  0000 C CNN
F 2 "Connector_PinHeader_2.54mm:PinHeader_1x06_P2.54mm_Vertical" H 5800 3650 50  0001 C CNN
F 3 "~" H 5800 3650 50  0001 C CNN
	1    5800 3650
	1    0    0    -1  
$EndComp
Text GLabel 7550 2050 0    50   Input ~ 0
TNC1
Text GLabel 7550 2250 0    50   Input ~ 0
TNC2
Text GLabel 7550 3650 0    50   Input ~ 0
TNC3
Text GLabel 9750 3650 2    50   Input ~ 0
TNC4
Wire Wire Line
	9650 3650 9750 3650
Wire Wire Line
	7550 3650 7650 3650
Wire Wire Line
	7550 2250 7650 2250
Wire Wire Line
	7550 2050 7650 2050
Wire Wire Line
	9650 3450 9700 3450
Wire Wire Line
	9700 3450 9700 3950
Wire Wire Line
	9700 3950 6000 3950
Text GLabel 6100 3550 2    50   Input ~ 0
TNC1
Text GLabel 6100 3650 2    50   Input ~ 0
TNC2
Text GLabel 6100 3750 2    50   Input ~ 0
TNC3
Text GLabel 6100 3850 2    50   Input ~ 0
TNC4
Wire Wire Line
	6000 3850 6100 3850
Wire Wire Line
	6000 3750 6100 3750
Wire Wire Line
	6000 3650 6100 3650
Wire Wire Line
	6000 3550 6100 3550
$Comp
L power:GND #PWR?
U 1 1
P 6500 3450
AR Path="/62627D57" Ref="#PWR?"  Part="1" 
AR Path="/6043CC3B/62627D57" Ref="#PWR0144"  Part="1" 
F 0 "#PWR0144" H 6500 3200 50  0001 C CNN
F 1 "GND" H 6505 3277 50  0000 C CNN
F 2 "" H 6500 3450 50  0001 C CNN
F 3 "" H 6500 3450 50  0001 C CNN
	1    6500 3450
	1    0    0    -1  
$EndComp
Wire Wire Line
	6000 3450 6500 3450
Wire Wire Line
	10900 3550 10950 3550
Wire Wire Line
	10950 3550 10950 3400
$Comp
L Device:R RU1-9
U 1 1
P 10050 3800
F 0 "RU1-9" H 9750 3650 50  0000 L CNN
F 1 "0" V 10050 3800 50  0000 L CNN
F 2 "Resistor_THT:R_Axial_DIN0204_L3.6mm_D1.6mm_P7.62mm_Horizontal" V 9980 3800 50  0001 C CNN
F 3 "~" H 10050 3800 50  0001 C CNN
	1    10050 3800
	1    0    0    -1  
$EndComp
Wire Wire Line
	10050 3950 10050 4050
Wire Wire Line
	10050 3650 10050 3350
NoConn ~ 6400 5350
NoConn ~ 6400 4950
Wire Wire Line
	5800 5450 5700 5450
Wire Wire Line
	5700 5450 5700 5050
Wire Wire Line
	5700 5050 5800 5050
Wire Wire Line
	6400 5550 6550 5550
Wire Wire Line
	6400 5150 6550 5150
Wire Wire Line
	6550 5150 6550 5450
Wire Wire Line
	6550 5450 6650 5450
Wire Wire Line
	5550 5450 5700 5450
Connection ~ 5700 5450
Text GLabel 6550 5650 3    50   Input ~ 0
vsense
Wire Wire Line
	6550 5650 6550 5550
Connection ~ 6550 5550
Wire Wire Line
	6550 5550 6650 5550
Text GLabel 10950 3400 1    50   Input ~ 0
vsense
$Comp
L Connector:Conn_01x04_Male J?
U 1 1
P 5550 1050
AR Path="/627C9C06" Ref="J?"  Part="1" 
AR Path="/6043CC3B/627C9C06" Ref="JU1-3"  Part="1" 
F 0 "JU1-3" H 5600 1300 50  0000 C CNN
F 1 "Serial" V 5500 1000 50  0000 C CNN
F 2 "Connector_PinHeader_2.54mm:PinHeader_1x04_P2.54mm_Vertical" H 5550 1050 50  0001 C CNN
F 3 "~" H 5550 1050 50  0001 C CNN
	1    5550 1050
	1    0    0    -1  
$EndComp
$Comp
L power:+5V #PWR?
U 1 1
P 5850 900
AR Path="/627CBA9E" Ref="#PWR?"  Part="1" 
AR Path="/6043CC3B/627CBA9E" Ref="#PWR0145"  Part="1" 
F 0 "#PWR0145" H 5850 750 50  0001 C CNN
F 1 "+5V" H 5865 1073 50  0000 C CNN
F 2 "" H 5850 900 50  0001 C CNN
F 3 "" H 5850 900 50  0001 C CNN
	1    5850 900 
	1    0    0    -1  
$EndComp
$Comp
L power:GND #PWR?
U 1 1
P 5850 1300
AR Path="/627CBAA4" Ref="#PWR?"  Part="1" 
AR Path="/6043CC3B/627CBAA4" Ref="#PWR0146"  Part="1" 
F 0 "#PWR0146" H 5850 1050 50  0001 C CNN
F 1 "GND" H 5855 1127 50  0000 C CNN
F 2 "" H 5850 1300 50  0001 C CNN
F 3 "" H 5850 1300 50  0001 C CNN
	1    5850 1300
	1    0    0    -1  
$EndComp
Wire Wire Line
	5750 950  5850 950 
Wire Wire Line
	5850 950  5850 900 
Wire Wire Line
	5750 1250 5850 1250
Wire Wire Line
	5850 1250 5850 1300
Text GLabel 5900 1150 2    50   Input ~ 0
TRX
Text GLabel 5900 1050 2    50   Input ~ 0
TTX
Wire Wire Line
	5750 1150 5900 1150
Wire Wire Line
	5750 1050 5900 1050
$Comp
L Device:R RU1-6
U 1 1
P 6350 2150
F 0 "RU1-6" V 6250 2250 50  0000 C CNN
F 1 "100" V 6350 2150 50  0000 C CNN
F 2 "Resistor_THT:R_Axial_DIN0204_L3.6mm_D1.6mm_P7.62mm_Horizontal" V 6280 2150 50  0001 C CNN
F 3 "~" H 6350 2150 50  0001 C CNN
	1    6350 2150
	0    -1   -1   0   
$EndComp
Wire Wire Line
	7650 2150 6500 2150
Wire Wire Line
	6200 2150 5400 2150
$Comp
L Diode:1N5819 D1
U 1 1
P 4850 1450
F 0 "D1" H 4850 1233 50  0000 C CNN
F 1 "1N5819" H 4850 1324 50  0000 C CNN
F 2 "Diode_THT:D_DO-41_SOD81_P10.16mm_Horizontal" H 4850 1275 50  0001 C CNN
F 3 "http://www.vishay.com/docs/88525/1n5817.pdf" H 4850 1450 50  0001 C CNN
	1    4850 1450
	-1   0    0    1   
$EndComp
Wire Wire Line
	9650 3250 10050 3250
Wire Wire Line
	5000 1450 5100 1450
Wire Wire Line
	4400 1450 4700 1450
Wire Wire Line
	4400 1250 4600 1250
Wire Wire Line
	4600 1250 4600 1550
Wire Wire Line
	4550 6300 4550 6350
Wire Wire Line
	4150 6300 4550 6300
Wire Wire Line
	4450 6350 4450 5900
Wire Wire Line
	4450 5900 4150 5900
$EndSCHEMATC
